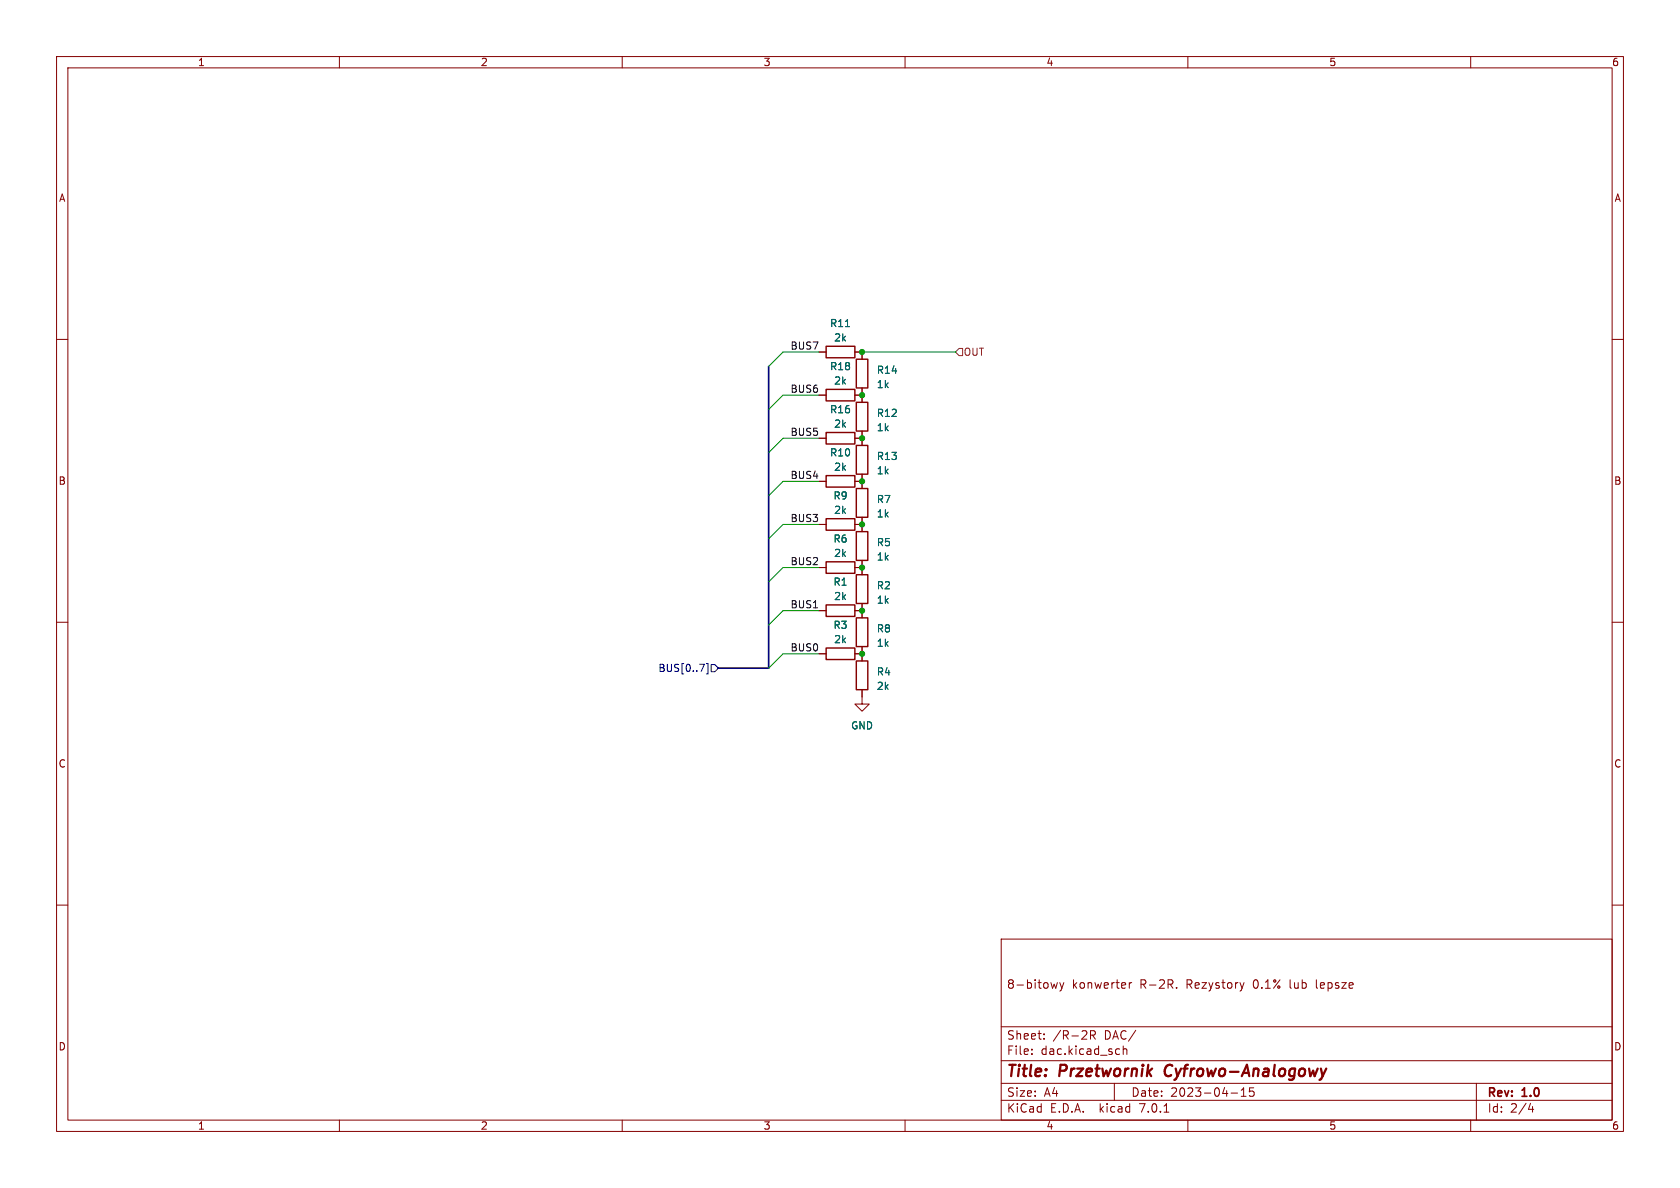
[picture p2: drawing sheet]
<svg xmlns="http://www.w3.org/2000/svg" width="297mm" height="210mm" viewBox="0 0 297 210" stroke-linecap="round" stroke-linejoin="round" font-family="sans-serif">
<g fill="none" stroke="#840000" stroke-width=".18">
<path d="M10 10h277v190h-277zM12 12h273v186h-273zM60 10v2M110 10v2M160 10v2M210 10v2M260 10v2M10 60h2M285 60h2M144.8 62.2h1.2M144.8 69.9h1.2M144.8 77.5h1.2"/>
<path d="M151.1 62.2h1.3v1.3M151.1 69.9h1.3M151.1 77.5h1.3M152.4 68.6v2.5M152.4 76.2v2.5M144.8 85.1h1.2M144.8 92.7h1.2M151.1 85.1h1.3M151.1 92.7h1.3M152.4 83.8v2.6M152.4 91.4v2.6M152.4 99.1v2.5"/>
<path d="M10 110h2M144.8 115.6h1.2M144.8 108h1.2M144.8 100.3h1.2M151.1 115.6h1.3M151.1 108h1.3M151.1 100.3h1.3M152.4 106.7v2.5M152.4 114.3v2.5M285 110h2M152.4 121.9v2.6h1.3l-1.3 1.2-1.3-1.2h1.3M10 160h2"/>
<path d="M285 160h2M177 166h108v32h-108zM186.9 173.7l-.3 1-.2-.7M187.4 173.7l.3 1M187.7 174.7l-.1 .4-.2 .1M188.1 173.7l-.4 1M199.6 173.7v1M200.1 173.7l-.3 .1-.2 .2M208 174.6v.1M219.9 173.7l-.3 1M60 198v2M110 198v2"/>
<path d="M160 198v2M177 194.5h108M177 191.5h108M177 187.5h108M177 181.5h108M182.4 186.3v.1M182.4 185.5v.1M184.6 183.6v.1M184.6 182.8v.1M192.8 183l.7-.1 .1-.2v-.4l-.2-.1h-.6v1.5M193.1 183l.5 .7M197 191.5v3"/>
<path d="M197.8 185.4l.1 .1M197.9 186.3l-.1 .1M198.6 184.9v1.5M198.6 185.5l.2-.1 .3 .1 .1 .9M205.8 196.6h.8M210 198v2M217.6 193.2h1.2M219.4 193.8h.9M219.4 192.7l.5-.4v1.5M220.9 192.3v.7l.2-.1h.5l.1 .6-.3 .3-.5-.1M260 198v2M261 191.5v6.5"/>
<path d="M270.2 196.1h.9M270.9 195.6v1"/>
</g>
<path d="M206.1 188.7l-.2 .7v.4" fill="none" stroke="#840000" stroke-width=".4"/>
<g fill="none" stroke="#840000" stroke-width=".25">
<path d="M146 61.2h5.1v2h-5.1zM146 68.8h5.1v2.1h-5.1zM146 76.5h5.1v2h-5.1zM151.4 63.5h2v5.1h-2zM151.4 78.7h2v5.1h-2zM151.4 71.1h2v5.1h-2zM146 99.3h5.1v2h-5.1zM146 84.1h5.1v2h-5.1zM146 91.7h5.1v2h-5.1zM151.4 94h2v5.1h-2zM151.4 86.4h2v5h-2zM146 114.6h5.1v2h-5.1z"/>
<path d="M146 106.9h5.1v2.1h-5.1zM151.4 116.8h2v5.1h-2zM151.4 109.2h2v5.1h-2zM151.4 101.6h2v5.1h-2z"/>
</g>
<path d="M169.5 61.6h.7v1.3h-.7l-.6-.7z" fill="none" stroke="#725600" stroke-width=".18"/>
<path d="M123.7 117.4h.8l-.5 1.3M124.9 117.3h.3v1.8h-.3M125.7 117.5h.7l.6 .6-.6 .6h-.7z" fill="none" stroke="#000084" stroke-width=".18"/>
<path d="M143.8 107.4h.7" fill="none" stroke="#0f0f0f" stroke-width=".18"/>
<path d="M135.9 64.8v53.3h-8.9" fill="none" stroke="#000084" stroke-width=".3"/>
<path d="M144.8 62.2h-6.4l-2.5 2.6M144.8 77.5h-6.4l-2.5 2.5M144.8 69.9h-6.4l-2.5 2.5M152.4 62.2h16.5M144.8 85.1h-6.4l-2.5 2.5M144.8 92.7h-6.4l-2.5 2.6M144.8 115.6h-6.4l-2.5 2.5M144.8 108h-6.4l-2.5 2.5M144.8 100.3h-6.4l-2.5 2.6" fill="none" stroke="#009600" stroke-width=".18"/>
<g fill="#009600" stroke="#009600" stroke-width=".18">
<circle cx="152.4" cy="77.5" r=".46"/>
<circle cx="152.4" cy="85.1" r=".46"/>
<circle cx="152.4" cy="62.2" r=".46"/>
<circle cx="152.4" cy="69.9" r=".46"/>
<circle cx="152.4" cy="100.3" r=".46"/>
<circle cx="152.4" cy="92.7" r=".46"/>
<circle cx="152.4" cy="108" r=".46"/>
<circle cx="152.4" cy="115.6" r=".46"/>
</g>
<g font-size="2.8" fill="#840000">
<text x="178" y="190.8">Title:</text>
<text x="187.4" y="190.8">Przetwornik</text>
<text x="206.6" y="190.8">Cyfrowo-Analogowy</text>
</g>
<g font-size="2.1" fill="#840000">
<text x="178" y="174.9">8-bitowy</text>
<text x="189.5" y="174.9">konwerter</text>
<text x="201.5" y="174.9">R-2R.</text>
<text x="209.7" y="174.9">Rezystory</text>
<text x="221.6" y="174.9">0.1%</text>
<text x="228.1" y="174.9">lub</text>
<text x="232.8" y="174.9">lepsze</text>
<text x="178" y="183.9">Sheet:</text>
<text x="186.2" y="183.9">/R-2R</text>
<text x="195.2" y="183.9">DAC/</text>
<text x="178" y="186.6">File:</text>
<text x="184" y="186.6">dac.kicad_sch</text>
<text x="178" y="196.8">KiCad</text>
<text x="178" y="194">Size:</text>
<text x="184.6" y="194">A4</text>
<text x="185.7" y="196.8">E.D.A.</text>
<text x="194.4" y="196.8">kicad</text>
<text x="200" y="194">Date:</text>
<text x="201.5" y="196.8">7.0.1</text>
<text x="206.9" y="194">2023-04-15</text>
<text x="263" y="194.2">Rev:</text>
<text x="263" y="196.8">Id:</text>
<text x="267" y="196.8">2/4</text>
<text x="269.2" y="194.2">1.0</text>
</g>
<g font-size="1.8" fill="#840000">
<text x="35" y="11.8">1</text>
<text x="85" y="11.8">2</text>
<text x="135" y="11.8">3</text>
<text x="185" y="11.8">4</text>
<text x="235" y="11.8">5</text>
<text x="285" y="11.8">6</text>
<text x="10.4" y="35.8">A</text>
<text x="285.4" y="35.8">A</text>
<text x="10.3" y="85.8">B</text>
<text x="285.3" y="85.8">B</text>
<text x="10.3" y="135.8">C</text>
<text x="285.3" y="135.8">C</text>
<text x="10.3" y="185.8">D</text>
<text x="285.3" y="185.8">D</text>
<text x="35" y="199.8">1</text>
<text x="85" y="199.8">2</text>
<text x="135" y="199.8">3</text>
<text x="185" y="199.8">4</text>
<text x="235" y="199.8">5</text>
<text x="285" y="199.8">6</text>
</g>
<g font-size="1.8" fill="#006464">
<text x="146.7" y="58">R11</text>
<text x="146.7" y="65.6">R18</text>
<text x="147.4" y="60.5">2k</text>
<text x="147.4" y="68.1">2k</text>
<text x="154.9" y="66.2">R14</text>
<text x="154.9" y="68.8">1k</text>
<text x="146.7" y="73.2">R16</text>
<text x="147.4" y="75.8">2k</text>
<text x="154.9" y="73.9">R12</text>
<text x="154.9" y="76.4">1k</text>
<text x="146.7" y="80.8">R10</text>
<text x="147.4" y="83.4">2k</text>
<text x="154.9" y="81.5">R13</text>
<text x="147.3" y="88.5">R9</text>
<text x="154.9" y="89.1">R7</text>
<text x="154.9" y="84">1k</text>
<text x="147.4" y="91">2k</text>
<text x="154.9" y="91.6">1k</text>
<text x="147.3" y="96.1">R6</text>
<text x="147.4" y="98.6">2k</text>
<text x="154.9" y="96.7">R5</text>
<text x="154.9" y="99.3">1k</text>
<text x="147.3" y="103.7">R1</text>
<text x="147.4" y="106.2">2k</text>
<text x="154.9" y="104.3">R2</text>
<text x="154.9" y="106.9">1k</text>
<text x="147.3" y="111.3">R3</text>
<text x="147.4" y="113.9">2k</text>
<text x="154.9" y="112">R8</text>
<text x="154.9" y="119.6">R4</text>
<text x="154.9" y="114.5">1k</text>
<text x="154.9" y="122.1">2k</text>
<text x="150.4" y="129.1">GND</text>
</g>
<g font-size="1.8" fill="#0f0f0f">
<text x="139.6" y="61.9">BUS7</text>
<text x="139.6" y="69.5">BUS6</text>
<text x="139.6" y="77.1">BUS5</text>
<text x="139.6" y="84.7">BUS4</text>
<text x="139.6" y="92.4">BUS3</text>
<text x="139.6" y="100">BUS2</text>
<text x="139.6" y="107.6">BUS1</text>
<text x="139.6" y="115.2">BUS0</text>
</g>
<text font-size="1.8" fill="#725600" x="170.4" y="63.1">OUT</text>
<text font-size="1.8" fill="#000084" x="116.3" y="118.9">BUS[0..7]</text>
</svg>
